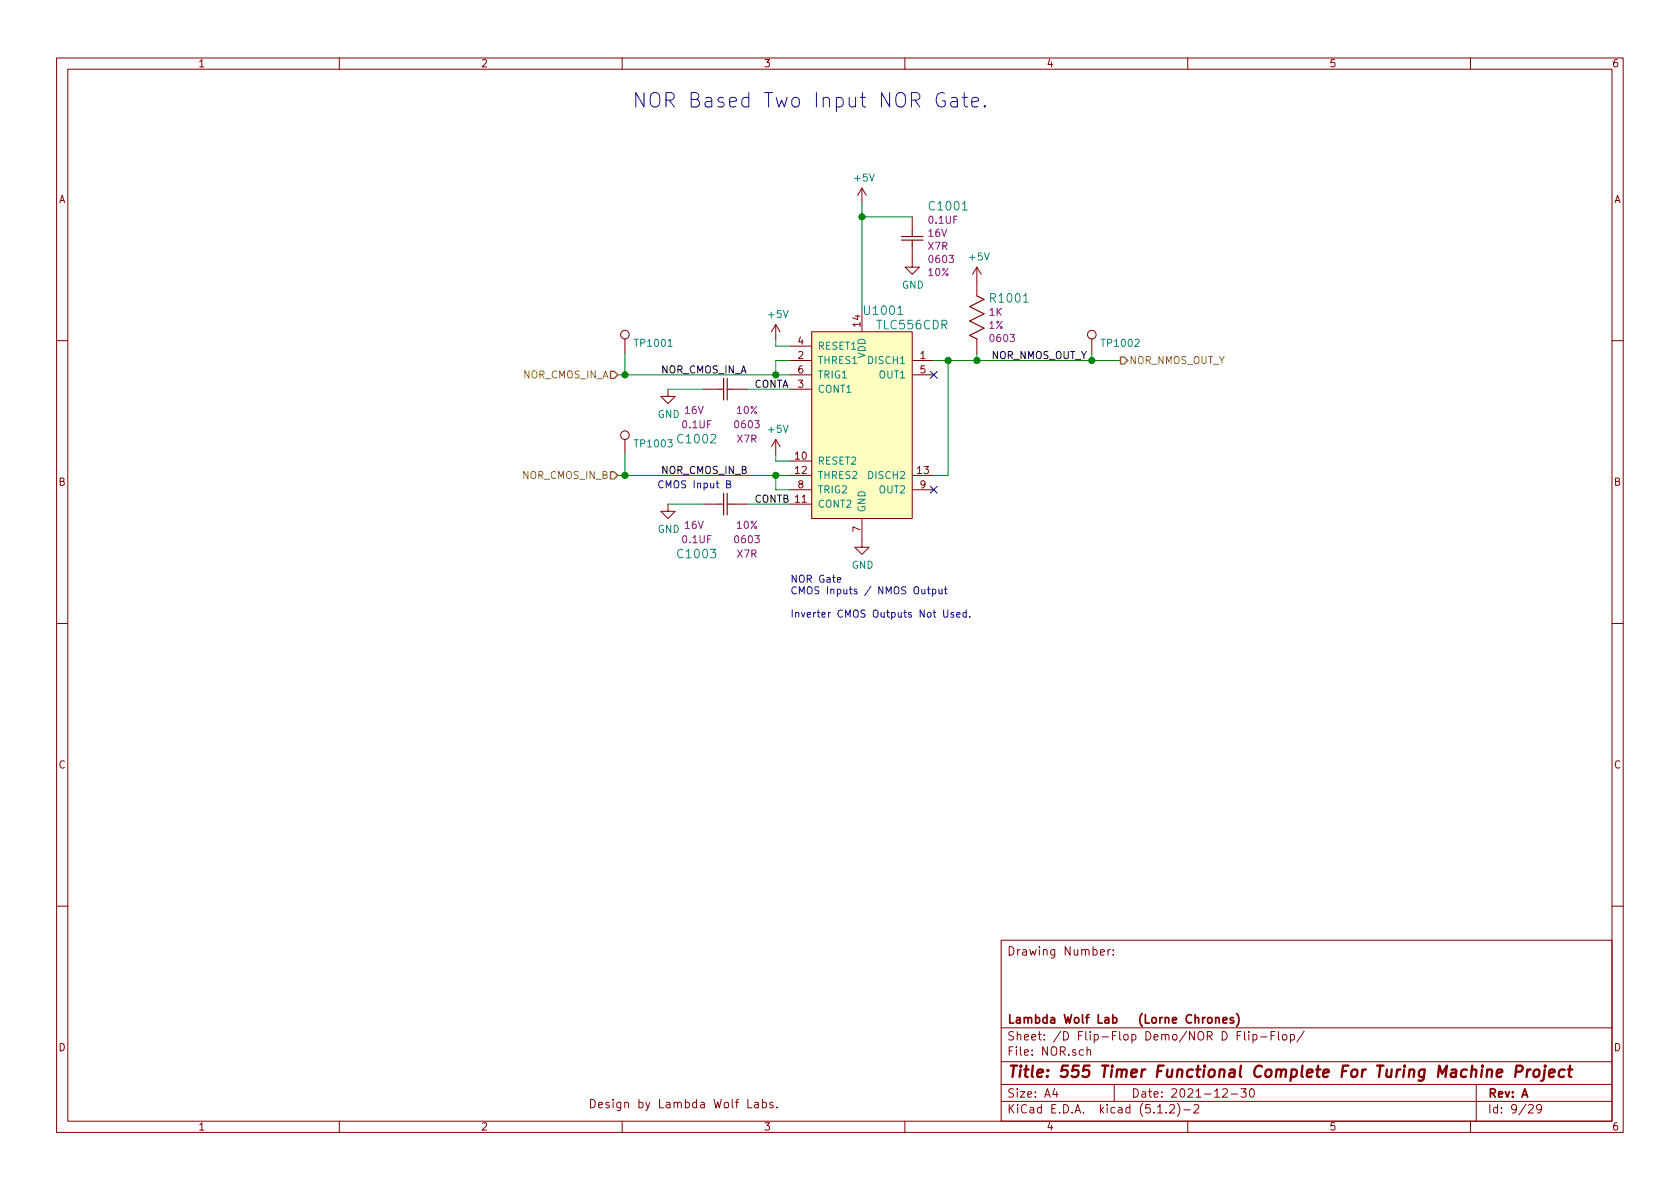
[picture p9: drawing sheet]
<svg xmlns="http://www.w3.org/2000/svg" width="297mm" height="210mm" viewBox="0 0 297 210" stroke-linecap="round" stroke-linejoin="round" font-family="sans-serif">
<g fill="none" stroke="#840000" stroke-width=".18">
<path d="M10 10.3h277v189.9h-277zM12 12.2h273v186.1h-273zM60 10.3v1.9M110 10.3v1.9M160 10.3v1.9M210 10.3v1.9M260 10.3v1.9M152.4 33.3v2.5M152.4 33.3l-.8 1.2M152.4 33.3l.8 1.2M161.3 38.3v2.6M110.5 59.9v2.6"/>
<path d="M137.2 57.4l-.8 1.3M137.2 57.4v2.5M137.2 57.4l.7 1.3M143.5 58.7h17.8v33h-17.8zM152.4 54.9v3.8M161.3 43.4v3.8h1.3l-1.3 1.3-1.3-1.3h1.3M172.7 47.2l-.7 1.3M172.7 47.2v5.1M172.7 59.9v2.6M172.7 47.2l.8 1.3M193 59.9v2.6M10 60.2h2"/>
<path d="M110.5 77.7v2.6M118.1 68.8v1.3h1.3l-1.3 1.3-1.3-1.3h1.3M124.5 68.8h2.5M129.5 68.8h2.6M137.2 77.7v2.6M137.2 77.7l-.8 1.3M137.2 77.7l.7 1.3M139.7 63.7h3.8M139.7 68.8h3.8M139.7 61.2h3.8M139.7 66.3h3.8M161.3 63.7h3.8"/>
<path d="M161.3 66.3h3.8M285 60.2h2M118.1 89.1v1.3h1.3l-1.3 1.3-1.3-1.3h1.3M124.5 89.1h2.5M129.5 89.1h2.6M139.7 81.5h3.8M139.7 89.1h3.8M139.7 84.1h3.8M139.7 86.6h3.8M152.4 91.7v5.1h1.3l-1.3 1.2-1.3-1.2h1.3M161.3 84.1h3.8M161.3 86.6h3.8"/>
<path d="M10 110.3h2M285 110.3h2M10 160.2h2M177 166.3h108v32h-108zM194.6 168.4l.7-.1-.1-.3-.4-.1-.2 .2v.7h.6M195.9 167.9v1M196.3 167.9l-.4 .3M196.8 168.8v.1M196.8 168v.1M285 160.2h2M60 198.3v1.9M110 198.3v1.9"/>
<path d="M132.2 194.4v1.5h.7M133.5 195h.5l.1 .9M134.1 195.3h-.5l-.2 .2 .2 .4 .5-.1M134.8 195l.4-.1 .3 .3v.6l-.3 .1-.4-.1M134.8 194.4v1.5M136.7 195l-.4-.1-.2 .2 .1 .2 .5 .2v.3h-.6M137.4 195.8v.1M160 198.3v1.9M177 194.8h108M177 191.8h108M177 187.8h108M177 181.8h108"/>
<path d="M186.5 192.5l-.4 1h1M186.8 193v1M192.2 185.7l.2-.1 .4 .1v.9M192.2 185.1v1.5M197 191.8v3M204.7 196.8h.8M206.2 196.7v.1M206.8 195.5l.2-.2h.4l.2 .2 .1 .3-.1 .2-.8 .8h.9M208.2 195.1a1.71 1.71 0 0 1 0 2.3M209.3 196.3h1.2M210 198.3v1.9M211.1 195.5l.2-.2h.4l.3 .5-1 1h1"/>
<path d="M216.2 192.7l.2-.2h.4l.2 .5-.9 1h.9M217.7 193.5h1.1M218.7 183.1h.6M219.4 192.5h.9l-.5 .6 .5 .1v.7l-.3 .1-.6-.1M219.5 182.4h-.8v1.5M220 182.4v1.3l.2 .2M220.8 182.4v.2M220.8 182.9v1M221.1 192.6l.2-.1a.8 .8 0 0 1 .5 .8 .8 .8 0 0 1-.5 .7 1 1 0 0 1-.2-1.4zM221.5 183l.4-.1 .3 .3v.6l-.3 .1-.4-.1M221.5 182.9v1.5M222.9 183.4h1.1"/>
<path d="M224.7 183.1h.5M225.5 182.4h-.8v1.5M226 182.4v1.3l.2 .2M226.8 183.1l.2-.2 .5 .2v.7l-.3 .1-.4-.1zM228.2 183l.4-.1 .3 .3-.1 .6-.2 .1-.4-.1M228.2 182.9v1.5M230.6 182.3l-1.3 2M260 198.3v1.9M261 191.8v6.5M270.3 195.5l.2-.2h.3l.3 .5-.9 1h.9M272.5 196l-.1 .2a.48 .48 0 0 1-.6-.1v-.6a.48 .48 0 0 1 .6-.1l.1 .1a1.19 1.19 0 0 1-.2 1.2l-.5 .1"/>
<circle cx="110.5" cy="59.2" r=".76"/>
<circle cx="193" cy="59.2" r=".76"/>
<circle cx="110.5" cy="77" r=".76"/>
</g>
<path d="M264.6 189.8l1-.2v-.4h-.8l-.2 1 .2 .2 .6-.1M268 189.5h.8a.56 .56 0 0 0 .4-.5 .56 .56 0 0 0-.3-.6h-.8l-.2 2M270.1 189.1l-.2 1.3M270.6 189.1a.54 .54 0 0 0-.6 .4M271.3 189.3a.51 .51 0 0 1 .5-.2 .51 .51 0 0 1 .4 .4l-.1 .6a.54 .54 0 0 1-.5 .4 .54 .54 0 0 1-.5-.4zM273.1 189.1l-.2 1.7-.1 .2-.3 .1M273.2 188.4v.2l.1-.1-.1-.1v.2M273.9 189.8l1-.2-.1-.4-.5-.1-.4 .3v.9l.2 .1 .6-.1M276.7 189.2a.68 .68 0 0 0-1 .3l-.1 .6 .1 .2 .2 .1 .6-.1M277.2 189.1h.8M277.6 188.4l-.2 1.8 .1 .1 .3 .1" fill="none" stroke="#840000" stroke-width=".41"/>
<path d="M214.9 179.9v1M218.6 179.2a1.71 1.71 0 0 1 0 2.3M213.6 180.1l.2-.2 .4 .2v.7l-.2 .1-.4-.1zM214.9 180.1l.3-.2 .3 .1 .1 .9M216.2 180.4l.7-.1v-.3l-.5-.1-.2 .2 .1 .7h.6M218.1 180a.37 .37 0 0 0-.6 .1l.1 .3 .5 .1 .1 .1-.3 .3-.4-.1" fill="none" stroke="#840000" stroke-width=".3"/>
<g fill="none" stroke="#0000c2" stroke-width=".18">
<path d="M167 16.5a.97 .97 0 0 0-1 0 .97 .97 0 0 0-.5 1 1.07 1.07 0 0 0 .3 1.1 1.07 1.07 0 0 0 1.2 .2l.1-.1v-.9h-.5M168.2 17.3l.2-.1 .8 .1 .1 1.6M169.3 17.8l-.3 .2h-.6a.5 .5 0 0 0-.3 .4 .5 .5 0 0 0 .3 .5h.6l.3-.1M170.1 17.2h1M170.5 16.4v2.1l.1 .3 .5 .1M171.8 18.1l1.2-.3-.1-.5-.7-.1-.4 .4v.9l.1 .3 .3 .1 .7-.1M174.1 18.7l.1 .1-.1 .1-.1-.1 .1-.1v.2M117.2 85.1a.51 .51 0 0 0-.6 0 .51 .51 0 0 0-.1 .6 .46 .46 0 0 0 .2 .5 .46 .46 0 0 0 .5 0M148.1 102.5l.6-.1-.1-.2-.4-.1-.1 .2v.6h.5M163 104.2v.8h.3l.2-.1M163.5 104.2v.8M164 104.2h.4"/>
<path d="M164.1 103.8v1l.3 .2M164.9 104.2h.3l.3 .2-.1 .6h-.5M164.9 104.2v1.3M166 104.2l.1 .8h.3l.1-.1M166.5 104.2v.8M166.9 107.9v1l.2 .2h.4l.1-.2v-1M167 104.2h.5M167.2 103.8v1l.3 .2M168.6 108.4l-.3-.1-.2 .2 .1 .2 .4 .1v.3h-.5M169.2 108.7l.5-.1v-.2l-.4-.1-.1 .2v.6h.5M170.8 108.4l-.3-.1-.2 .2 .1 .6h.4M170.8 107.9v1.2"/>
<path d="M171.4 109v.1"/>
</g>
<path d="M143.5 58.7h17.8v33h-17.8z" fill="#ffffc2" stroke="#ffffc2" stroke-width=".18"/>
<g fill="none" stroke="#840000" stroke-width=".2">
<path d="M159.4 41.8h3.8M159.4 42.5h3.8M161.3 40.9v.9M161.3 42.5v.9M172.7 52.3l1.3 .7-2.6 1.2 2.6 1.3-2.6 1.3 2.6 1.2-2.6 1.3 1.3 .6M127 68.8h.9M127.9 66.9v3.8M128.6 68.8h.9M128.6 66.9v3.8M127 89.1h.9M127.9 87.2v3.9M128.6 87.2v3.9"/>
<path d="M128.6 89.1h.9"/>
</g>
<g fill="none" stroke="#008400" stroke-width=".18">
<path d="M152.4 35.8v19.1M152.4 38.3h8.9M137.2 59.9v1.3h2.5M109.2 66.3h30.5M110.5 62.5v3.8M118.1 68.8h6.4M132.1 68.8h7.6M139.7 63.7h-2.5v2.6M165.1 63.7h33M167.6 63.7v20.4h-2.5M172.7 62.5v1.2M193 62.5v1.2"/>
<path d="M109.2 84.1h30.5M110.5 80.3v3.8M118.1 89.1h6.4M132.1 89.1h7.6M137.2 80.3v1.2h2.5M137.2 84.1v2.5h2.5"/>
</g>
<g fill="#008400" stroke="#008400" stroke-width=".25">
<circle cx="152.4" cy="38.3" r=".51"/>
<circle cx="137.2" cy="66.3" r=".51"/>
<circle cx="137.2" cy="84.1" r=".51"/>
<circle cx="172.7" cy="63.7" r=".51"/>
<circle cx="167.6" cy="63.7" r=".51"/>
<circle cx="110.5" cy="84.1" r=".51"/>
<circle cx="110.5" cy="66.3" r=".51"/>
<circle cx="193" cy="63.7" r=".51"/>
</g>
<path d="M164.5 65.7l1.2 1.2M165.7 65.7l-1.2 1.2M164.5 86l1.2 1.2M165.7 86l-1.2 1.2" fill="none" stroke="#000084" stroke-width=".18"/>
<path d="M107.9 65.7h.7l.6 .6-.6 .6h-.7zM198.1 63.1h.7l.6 .6-.6 .7h-.7zM107.9 83.4h.7l.6 .7-.6 .6h-.7z" fill="none" stroke="#848400" stroke-width=".25"/>
<text font-size="3.5" fill="#0000c2" x="111.8" y="19">NOR Based Two Input NOR Gate.</text>
<text font-size="2.8" fill="#840000" x="178" y="190.5">Title: 555 Timer Functional Complete For Turing Machine Project</text>
<g font-size="2.1" fill="#008484">
<text x="164.5" y="37.2">C1001</text>
<text x="175.3" y="53.5">R1001</text>
<text x="153.1" y="55.7">U1001</text>
<text x="155.2" y="58.2">TLC556CDR</text>
<text x="120.1" y="78.4">C1002</text>
<text x="120.1" y="98.7">C1003</text>
</g>
<g font-size="2.1" fill="#840000">
<text x="178" y="169">Drawing Number:</text>
<text x="178" y="184">Sheet: /D Flip-Flop Demo/NOR D Flip-Flop/</text>
<text x="178" y="181">Lambda Wolf Lab</text>
<text x="197.1" y="181">(Lorne Chrones)</text>
<text x="178" y="186.7">File: NOR.sch</text>
<text x="104" y="196">Design by Lambda Wolf Labs.</text>
<text x="178" y="196.9">KiCad E.D.A. kicad (5.1.2)-2</text>
<text x="178" y="194.1">Size: A4</text>
<text x="200" y="194.1">Date: 2021-12-30</text>
<text x="263" y="194.1">Rev: A</text>
<text x="263" y="196.9">Id: 9/29</text>
</g>
<g font-size="1.8" fill="#840000">
<text x="35" y="11.9">1</text>
<text x="85" y="11.9">2</text>
<text x="135" y="11.9">3</text>
<text x="185" y="11.9">4</text>
<text x="235" y="11.9">5</text>
<text x="285" y="11.9">6</text>
<text x="10.4" y="35.9">A</text>
<text x="285.4" y="35.9">A</text>
<text x="152.1" y="57.7" transform="rotate(-90 152.1 57.7)">14</text>
<text x="141.1" y="63.5">2</text>
<text x="141.1" y="61">4</text>
<text x="162.7" y="63.5">1</text>
<text x="141.1" y="68.6">3</text>
<text x="141.1" y="66">6</text>
<text x="162.7" y="66">5</text>
<text x="140.6" y="81.3">10</text>
<text x="140.6" y="83.8">12</text>
<text x="162.2" y="83.8">13</text>
<text x="10.4" y="85.9">B</text>
<text x="141.1" y="86.4">8</text>
<text x="162.7" y="86.4">9</text>
<text x="285.4" y="85.9">B</text>
<text x="152.1" y="94.1" transform="rotate(-90 152.1 94.1)">7</text>
<text x="10.4" y="135.9">C</text>
<text x="285.4" y="135.9">C</text>
<text x="10.4" y="185.9">D</text>
<text x="285.4" y="185.9">D</text>
<text x="35" y="199.9">1</text>
<text x="85" y="199.9">2</text>
<text x="135" y="199.9">3</text>
<text x="185" y="199.9">4</text>
<text x="235" y="199.9">5</text>
<text x="285" y="199.9">6</text>
</g>
<g font-size="1.8" fill="#008484">
<text x="151.2" y="32.1">+5V</text>
<text x="171.5" y="46.1">+5V</text>
<text x="159.5" y="51">GND</text>
<text x="135.9" y="56.2">+5V</text>
<text x="112.5" y="61.3">TP1001</text>
<text x="144.5" y="64.4">THRES1</text>
<text x="144.5" y="61.8">RESET1</text>
<text x="153" y="63.4" transform="rotate(-90 153 63.4)">VDD</text>
<text x="153.8" y="64.4">DISCH1</text>
<text x="195" y="61.3">TP1002</text>
<text x="144.5" y="69.5">CONT1</text>
<text x="144.5" y="66.9">TRIG1</text>
<text x="155.5" y="66.9">OUT1</text>
<text x="116.3" y="73.9">GND</text>
<text x="135.9" y="76.5">+5V</text>
<text x="112.5" y="79.1">TP1003</text>
<text x="144.5" y="82.2">RESET2</text>
<text x="144.5" y="89.8">CONT2</text>
<text x="144.5" y="84.7">THRES2</text>
<text x="144.5" y="87.2">TRIG2</text>
<text x="153.8" y="84.7">DISCH2</text>
<text x="155.5" y="87.2">OUT2</text>
<text x="116.3" y="94.2">GND</text>
<text x="153" y="90.7" transform="rotate(-90 153 90.7)">GND</text>
<text x="150.6" y="100.6">GND</text>
</g>
<g font-size="1.8" fill="#840084">
<text x="164.3" y="39.6">0.1UF</text>
<text x="164.4" y="41.9">16V</text>
<text x="164.1" y="44.2">X7R</text>
<text x="164.5" y="46.5">0603</text>
<text x="164.2" y="48.8">10%</text>
<text x="174.9" y="58.2">1%</text>
<text x="174.9" y="55.8">1K</text>
<text x="175.3" y="60.5">0603</text>
<text x="120.8" y="75.7">0.1UF</text>
<text x="121.4" y="73.2">16V</text>
<text x="130.1" y="75.7">0603</text>
<text x="130.3" y="73.2">10%</text>
<text x="130.4" y="78.3">X7R</text>
<text x="121.4" y="93.5">16V</text>
<text x="130.3" y="93.5">10%</text>
<text x="120.8" y="96.1">0.1UF</text>
<text x="130.1" y="96.1">0603</text>
<text x="130.4" y="98.6">X7R</text>
</g>
<g font-size="1.8">
<text x="175.3" y="63.5">NOR_NMOS_OUT_Y</text>
<text x="116.8" y="66">NOR_CMOS_IN_A</text>
<text x="133.3" y="68.6">CONTA</text>
<text x="116.8" y="83.8">NOR_CMOS_IN_B</text>
<text x="133.3" y="88.9">CONTB 11</text>
</g>
<g font-size="1.8" fill="#848400">
<text x="199.6" y="64.4">NOR_NMOS_OUT_Y</text>
<text x="92.5" y="66.9">NOR_CMOS_IN_A</text>
<text x="92.5" y="84.7">NOR_CMOS_IN_B</text>
</g>
<g font-size="1.8" fill="#0000c2">
<text x="117.7" y="86.4">CMOS Input B</text>
<text x="139.7" y="103">NOR Gate</text>
<text x="139.7" y="105.1">CMOS Inputs / NMOS Output</text>
<text x="139.7" y="109.2">Inverter CMOS Outputs Not Used.</text>
</g>
</svg>
